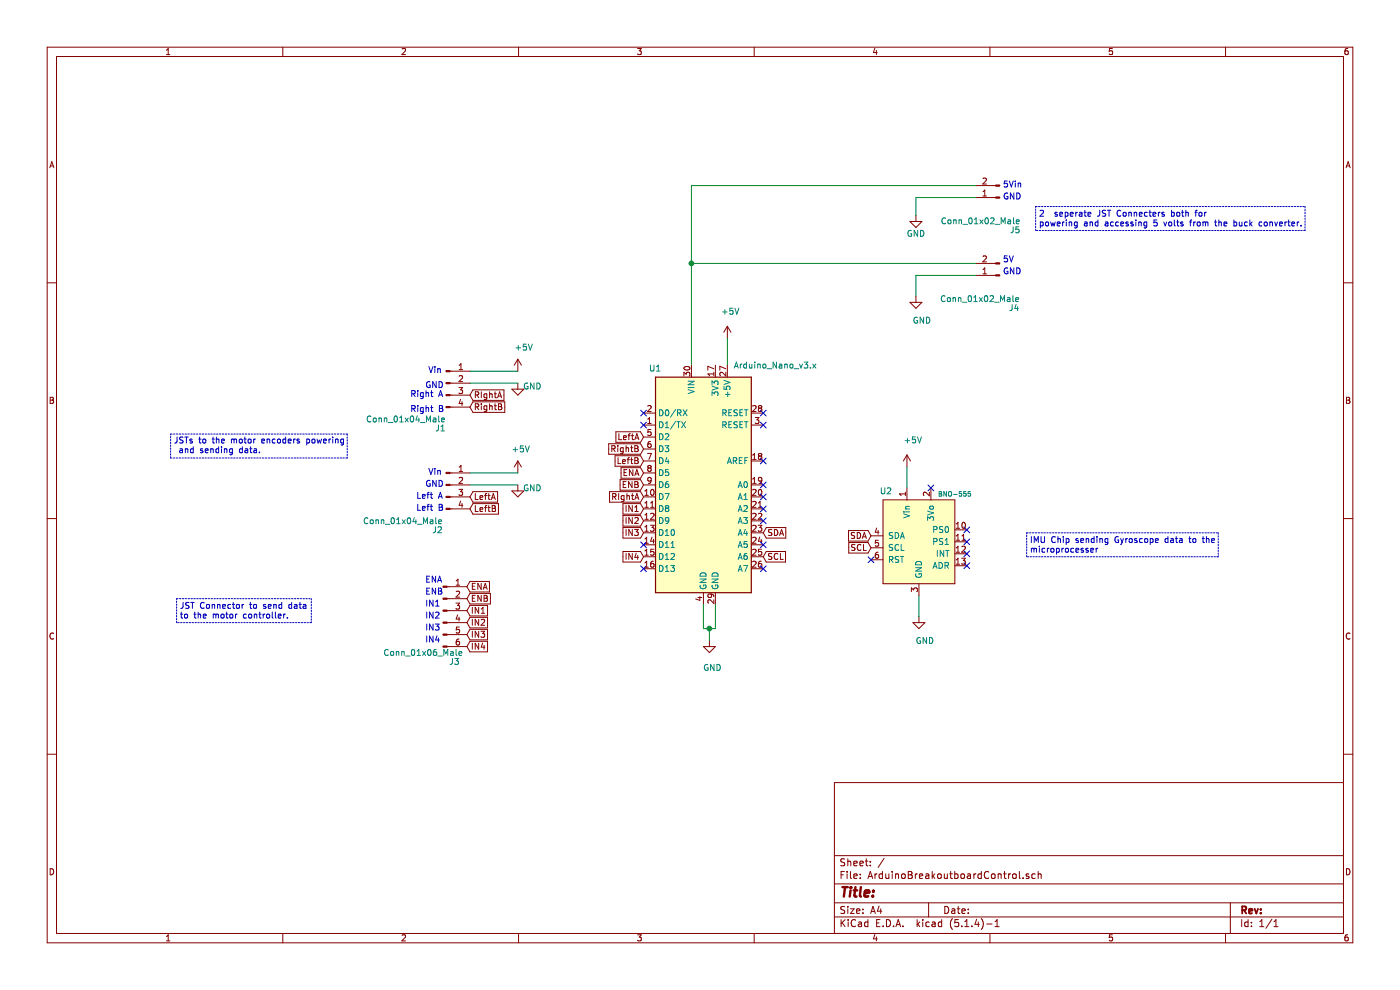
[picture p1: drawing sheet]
EESchema Schematic File Version 4
LIBS:ArduinoBreakoutboardControl-cache
EELAYER 30 0
EELAYER END
$Descr A4 11693 8268
encoding utf-8
Sheet 1 1
Title ""
Date ""
Rev ""
Comp ""
Comment1 ""
Comment2 ""
Comment3 ""
Comment4 ""
$EndDescr
$Comp
L MCU_Module:Arduino_Nano_v3.x U1
U 1 1
P 5875 4050
F 0 "U1" H 5525 5025 50  0000 R CNN
F 1 "Arduino_Nano_v3.x" H 6825 5050 50  0000 R CNN
F 2 "Module:Arduino_Nano" H 6025 3100 50  0001 L CNN
F 3 "http://www.mouser.com/pdfdocs/Gravitech_Arduino_Nano3_0.pdf" H 5875 3050 50  0001 C CNN
	1    5875 4050
	1    0    0    -1  
$EndComp
$Comp
L Connector:Conn_01x04_Male J1
U 1 1
P 3725 3200
F 0 "J1" H 3725 2825 50  0000 R CNN
F 1 "Conn_01x04_Male" H 3725 2900 50  0000 R CNN
F 2 "Connector_JST:JST_EH_B4B-EH-A_1x04_P2.50mm_Vertical" H 3725 3200 50  0001 C CNN
F 3 "~" H 3725 3200 50  0001 C CNN
	1    3725 3200
	1    0    0    -1  
$EndComp
$Comp
L Connector:Conn_01x04_Male J2
U 1 1
P 3725 4050
F 0 "J2" H 3700 3675 50  0000 R CNN
F 1 "Conn_01x04_Male" H 3700 3750 50  0000 R CNN
F 2 "Connector_JST:JST_EH_B4B-EH-A_1x04_P2.50mm_Vertical" H 3725 4050 50  0001 C CNN
F 3 "~" H 3725 4050 50  0001 C CNN
	1    3725 4050
	1    0    0    -1  
$EndComp
$Comp
L Connector:Conn_01x02_Male J4
U 1 1
P 8350 2300
F 0 "J4" H 8275 2575 50  0000 R CNN
F 1 "Conn_01x02_Male" H 8850 2500 50  0000 R CNN
F 2 "Connector_JST:JST_EH_B2B-EH-A_1x02_P2.50mm_Vertical" H 8350 2300 50  0001 C CNN
F 3 "~" H 8350 2300 50  0001 C CNN
	1    8350 2300
	-1   0    0    1   
$EndComp
$Comp
L Connector:Conn_01x02_Male J5
U 1 1
P 8350 1650
F 0 "J5" H 8175 1925 50  0000 L CNN
F 1 "Conn_01x02_Male" H 8175 1850 50  0000 L CNN
F 2 "Connector_JST:JST_EH_B2B-EH-A_1x02_P2.50mm_Vertical" H 8350 1650 50  0001 C CNN
F 3 "~" H 8350 1650 50  0001 C CNN
	1    8350 1650
	-1   0    0    1   
$EndComp
$Comp
L Connector:Conn_01x06_Male J3
U 1 1
P 3700 5100
F 0 "J3" H 3750 4675 50  0000 L CNN
F 1 "Conn_01x06_Male" H 3200 4750 50  0000 L CNN
F 2 "Connector_JST:JST_EH_B6B-EH-A_1x06_P2.50mm_Vertical" H 3700 5100 50  0001 C CNN
F 3 "~" H 3700 5100 50  0001 C CNN
	1    3700 5100
	1    0    0    -1  
$EndComp
$Comp
L power:GND #PWR0101
U 1 1
P 7650 1800
F 0 "#PWR0101" H 7650 1550 50  0001 C CNN
F 1 "GND" H 7650 1650 50  0000 C CNN
F 2 "" H 7650 1800 50  0001 C CNN
F 3 "" H 7650 1800 50  0001 C CNN
	1    7650 1800
	1    0    0    -1  
$EndComp
$Comp
L power:GND #PWR0102
U 1 1
P 5925 5350
F 0 "#PWR0102" H 5925 5100 50  0001 C CNN
F 1 "GND" H 5950 5125 50  0000 C CNN
F 2 "" H 5925 5350 50  0001 C CNN
F 3 "" H 5925 5350 50  0001 C CNN
	1    5925 5350
	1    0    0    -1  
$EndComp
$Comp
L power:GND #PWR0103
U 1 1
P 4325 4050
F 0 "#PWR0103" H 4325 3800 50  0001 C CNN
F 1 "GND" H 4525 4025 50  0000 R CNN
F 2 "" H 4325 4050 50  0001 C CNN
F 3 "" H 4325 4050 50  0001 C CNN
	1    4325 4050
	1    0    0    -1  
$EndComp
$Comp
L power:GND #PWR0104
U 1 1
P 4325 3200
F 0 "#PWR0104" H 4325 2950 50  0001 C CNN
F 1 "GND" H 4525 3175 50  0000 R CNN
F 2 "" H 4325 3200 50  0001 C CNN
F 3 "" H 4325 3200 50  0001 C CNN
	1    4325 3200
	1    0    0    -1  
$EndComp
Wire Wire Line
	3925 3200 4325 3200
Wire Wire Line
	3925 4050 4325 4050
Wire Wire Line
	5875 5050 5875 5250
Wire Wire Line
	5875 5250 5925 5250
Wire Wire Line
	5925 5250 5925 5350
Wire Wire Line
	5975 5050 5975 5250
Wire Wire Line
	5975 5250 5925 5250
Connection ~ 5925 5250
Wire Wire Line
	5775 1550 5775 2200
Wire Wire Line
	8150 2200 5775 2200
Connection ~ 5775 2200
Wire Wire Line
	5775 2200 5775 3050
Text Notes 3575 3125 0    50   ~ 0
Vin
Text Notes 3550 3250 0    50   ~ 0
GND
Text Notes 3425 3325 0    50   ~ 0
Right A
Text Notes 3425 3450 0    50   ~ 0
Right B
Text Notes 3575 3975 0    50   ~ 0
Vin
Text Notes 3550 4075 0    50   ~ 0
GND
Text Notes 3475 4175 0    50   ~ 0
Left A
Text Notes 3550 4875 0    50   ~ 0
ENA
Text Notes 3550 4975 0    50   ~ 0
ENB
Text Notes 3550 5075 0    50   ~ 0
IN1
Text Notes 3550 5175 0    50   ~ 0
IN2
Text Notes 3550 5275 0    50   ~ 0
IN3
Text Notes 3550 5375 0    50   ~ 0
IN4
Text Notes 8375 1575 0    50   ~ 0
5Vin
Text Notes 8375 1675 0    50   ~ 0
GND
Text Notes 8375 2200 0    50   ~ 0
5V
Text Notes 8375 2300 0    50   ~ 0
GND
Wire Wire Line
	7650 1650 7650 1800
Wire Wire Line
	7650 1650 8150 1650
Wire Wire Line
	7650 2300 8150 2300
$Comp
L power:GND #PWR0105
U 1 1
P 7650 2475
F 0 "#PWR0105" H 7650 2225 50  0001 C CNN
F 1 "GND" H 7700 2275 50  0000 C CNN
F 2 "" H 7650 2475 50  0001 C CNN
F 3 "" H 7650 2475 50  0001 C CNN
	1    7650 2475
	1    0    0    -1  
$EndComp
Wire Wire Line
	7650 2300 7650 2475
Wire Wire Line
	8150 1550 5775 1550
$Comp
L power:+5V #PWR0106
U 1 1
P 6075 2825
F 0 "#PWR0106" H 6075 2675 50  0001 C CNN
F 1 "+5V" H 6100 3050 50  0000 C CNN
F 2 "" H 6075 2825 50  0001 C CNN
F 3 "" H 6075 2825 50  0001 C CNN
	1    6075 2825
	1    0    0    -1  
$EndComp
Wire Wire Line
	6075 3050 6075 2825
$Comp
L bno-555:BNO-555 U2
U 1 1
P 7675 4575
F 0 "U2" H 7400 5050 50  0000 C CNN
F 1 "BNO-555" H 7975 5025 39  0000 C CNN
F 2 "SCR_Parts_Library:BNO055" H 7675 4575 50  0001 C CNN
F 3 "" H 7675 4575 50  0001 C CNN
	1    7675 4575
	1    0    0    -1  
$EndComp
$Comp
L power:GND #PWR0107
U 1 1
P 7675 5150
F 0 "#PWR0107" H 7675 4900 50  0001 C CNN
F 1 "GND" H 7725 4950 50  0000 C CNN
F 2 "" H 7675 5150 50  0001 C CNN
F 3 "" H 7675 5150 50  0001 C CNN
	1    7675 5150
	1    0    0    -1  
$EndComp
$Comp
L power:+5V #PWR0108
U 1 1
P 7575 3900
F 0 "#PWR0108" H 7575 3750 50  0001 C CNN
F 1 "+5V" H 7625 4125 50  0000 C CNN
F 2 "" H 7575 3900 50  0001 C CNN
F 3 "" H 7575 3900 50  0001 C CNN
	1    7575 3900
	1    0    0    -1  
$EndComp
Wire Wire Line
	7575 4075 7575 3900
Wire Wire Line
	7675 4975 7675 5150
$Comp
L power:+5V #PWR0109
U 1 1
P 4325 3100
F 0 "#PWR0109" H 4325 2950 50  0001 C CNN
F 1 "+5V" H 4375 3300 50  0000 C CNN
F 2 "" H 4325 3100 50  0001 C CNN
F 3 "" H 4325 3100 50  0001 C CNN
	1    4325 3100
	1    0    0    -1  
$EndComp
Wire Wire Line
	4325 3100 3925 3100
$Comp
L power:+5V #PWR0110
U 1 1
P 4325 3950
F 0 "#PWR0110" H 4325 3800 50  0001 C CNN
F 1 "+5V" H 4350 4150 50  0000 C CNN
F 2 "" H 4325 3950 50  0001 C CNN
F 3 "" H 4325 3950 50  0001 C CNN
	1    4325 3950
	1    0    0    -1  
$EndComp
Wire Wire Line
	3925 3950 4325 3950
Text GLabel 6375 4450 2    50   Input ~ 0
SDA
Text GLabel 7275 4475 0    50   Input ~ 0
SDA
Text GLabel 7275 4575 0    50   Input ~ 0
SCL
Text GLabel 6375 4650 2    50   Input ~ 0
SCL
NoConn ~ 7775 4075
NoConn ~ 8075 4425
NoConn ~ 8075 4525
NoConn ~ 8075 4625
NoConn ~ 8075 4725
NoConn ~ 7275 4675
Text GLabel 3900 4900 2    50   Input ~ 0
ENA
Text GLabel 5375 3950 0    50   Input ~ 0
ENA
Text GLabel 3900 5000 2    50   Input ~ 0
ENB
Text GLabel 5375 4050 0    50   Input ~ 0
ENB
Text GLabel 3900 5100 2    50   Input ~ 0
IN1
Text GLabel 5375 4250 0    50   Input ~ 0
IN1
Text GLabel 3900 5200 2    50   Input ~ 0
IN2
Text GLabel 5375 4350 0    50   Input ~ 0
IN2
Text GLabel 3900 5300 2    50   Input ~ 0
IN3
Text GLabel 5375 4450 0    50   Input ~ 0
IN3
Text GLabel 3900 5400 2    50   Input ~ 0
IN4
Text GLabel 5375 4650 0    50   Input ~ 0
IN4
Text Notes 3475 4275 0    50   ~ 0
Left B
Text GLabel 3925 3300 2    50   Input ~ 0
RIghtA
Text GLabel 3925 3400 2    50   Input ~ 0
RightB
Text GLabel 3925 4150 2    50   Input ~ 0
LeftA
Text GLabel 3925 4250 2    50   Input ~ 0
LeftB
NoConn ~ 6375 4050
NoConn ~ 6375 4150
NoConn ~ 6375 4250
NoConn ~ 6375 4350
NoConn ~ 6375 4550
NoConn ~ 6375 4750
NoConn ~ 6375 3450
NoConn ~ 6375 3550
NoConn ~ 6375 3850
Text GLabel 5375 3750 0    50   Input ~ 0
RightB
Text GLabel 5375 4150 0    50   Input ~ 0
RIghtA
Text GLabel 5375 3650 0    50   Input ~ 0
LeftA
Text GLabel 5375 3850 0    50   Input ~ 0
LeftB
NoConn ~ 5375 4550
NoConn ~ 5375 4750
NoConn ~ 5375 3550
NoConn ~ 5375 3450
Text Notes 8675 1900 0    50   ~ 0
2  seperate JST Connecters both for \npowering and accessing 5 volts from the buck converter. 
Text Notes 1500 5175 0    50   ~ 0
JST Connector to send data \nto the motor controller. \n
Text Notes 1450 3875 0    50   ~ 0
JSTs to the motor encoders powering\n and sending data.\n 
Text Notes 8600 4625 0    50   ~ 0
IMU Chip sending Gyroscope data to the\nmicroprocesser 
Wire Notes Line
	8575 4650 8575 4450
Wire Notes Line
	8575 4450 10175 4450
Wire Notes Line
	10175 4450 10175 4650
Wire Notes Line
	10175 4650 8575 4650
Wire Notes Line
	8650 1925 8650 1725
Wire Notes Line
	8650 1725 10900 1725
Wire Notes Line
	10900 1725 10900 1925
Wire Notes Line
	10900 1925 8650 1925
Wire Notes Line
	1475 5200 1475 5000
Wire Notes Line
	1475 5000 2600 5000
Wire Notes Line
	2600 5000 2600 5200
Wire Notes Line
	2600 5200 1475 5200
Wire Notes Line
	1425 3825 1425 3625
Wire Notes Line
	1425 3625 2900 3625
Wire Notes Line
	2900 3625 2900 3825
Wire Notes Line
	2900 3825 1425 3825
NoConn ~ 5975 3050
$EndSCHEMATC
